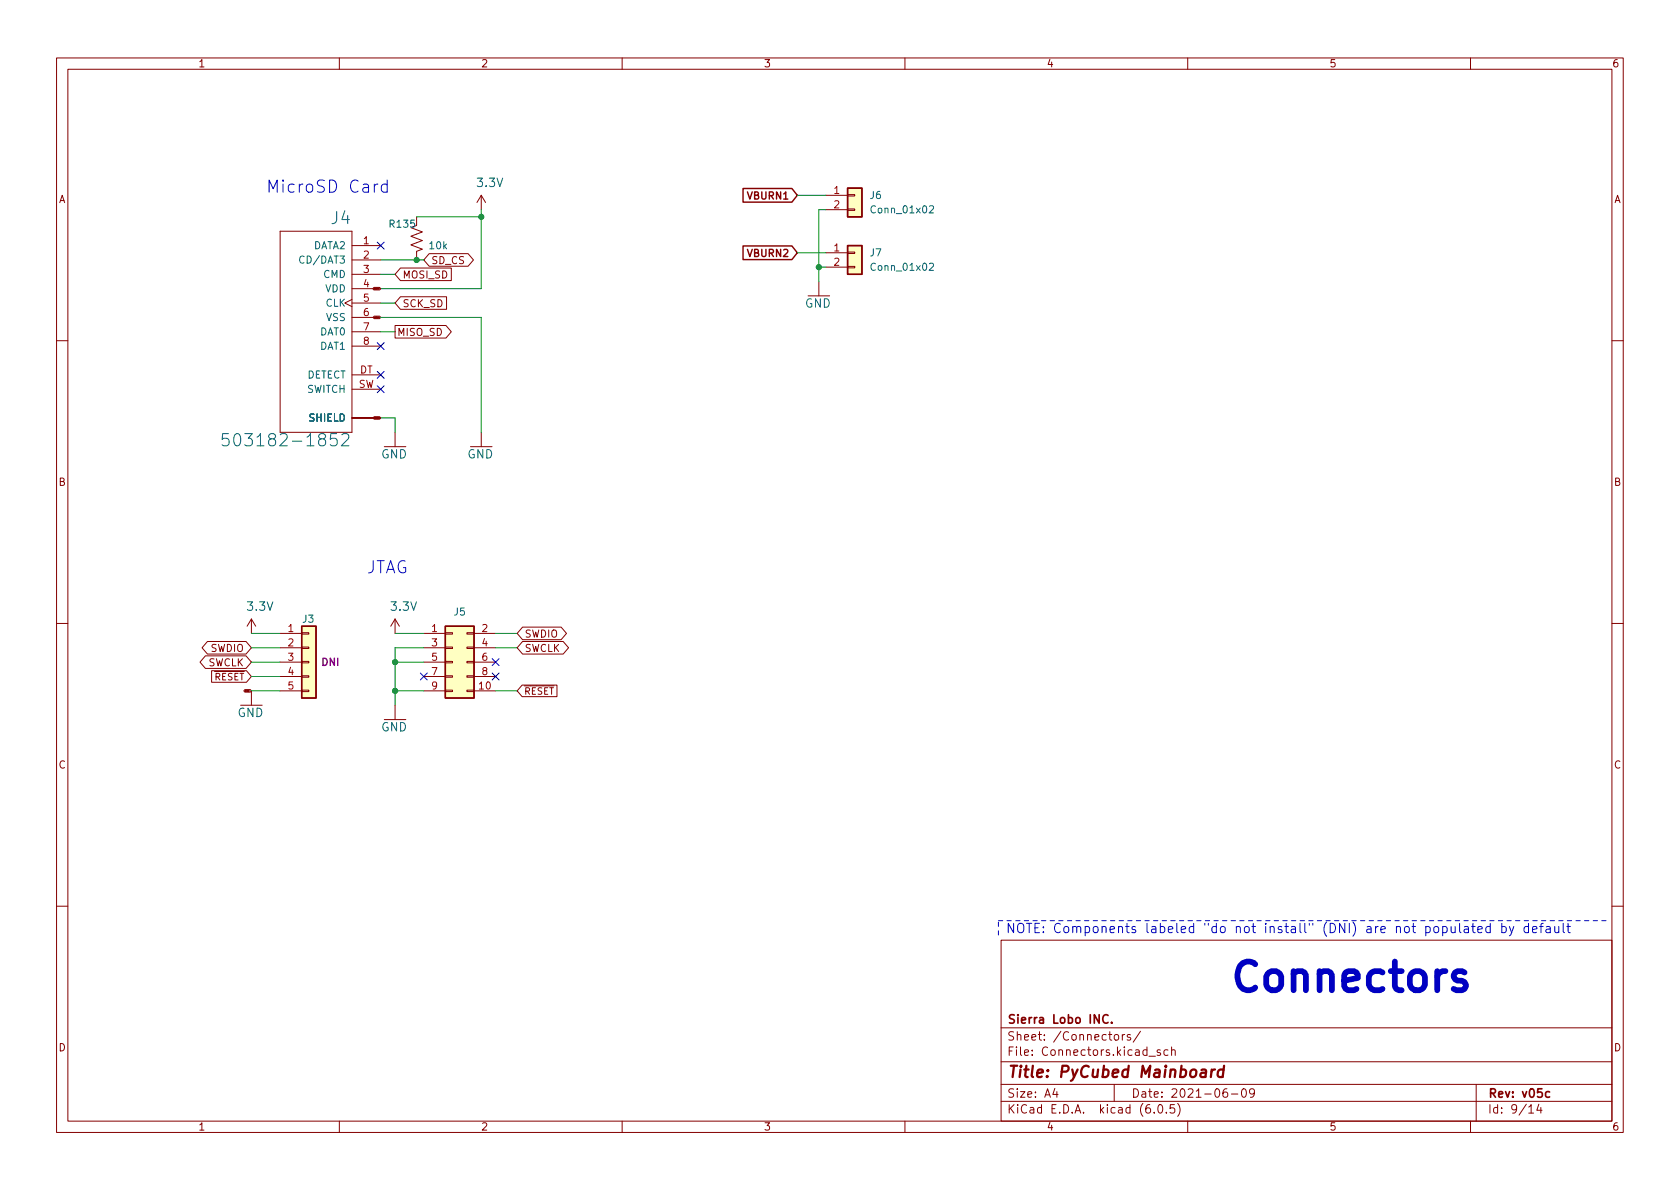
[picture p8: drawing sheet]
<svg xmlns="http://www.w3.org/2000/svg" width="297mm" height="210mm" viewBox="0 0 297 210" stroke-linecap="round" stroke-linejoin="round" font-family="sans-serif">
<g fill="none" stroke="#840000" stroke-width=".18">
<path d="M10 10.2h277v190.1h-277zM12 12.2h273v186.1h-273zM60 10.2v2M110 10.2v2M160 10.2v2M210 10.2v2M260 10.2v2M73.7 39.9l-1.1 .4 2.1 .7-2.1 .8 2.1 .7-2.1 .8 2.1 .8-1 .3v1.6M73.7 38.3v1.3M85.1 34.5v2.6M85.1 34.5l-.8 1.3M85.1 34.5l.8 1.3"/>
<path d="M146 34.5h3.9M146 37.1h3.9M149.9 37h1.2v.2h-1.2zM149.9 34.4h1.2v.3h-1.2zM49.5 40.9h12.7v35.5h-12.7zM62.2 53l-1.2 .6 1.2 .6M62.2 43.4h5.1M62.2 46h5.1M62.2 48.5h5.1M62.2 51h5.1M62.2 53.6h5.1M62.2 56.1h5.1"/>
<path d="M62.2 58.7h5.1M66.1 50.8h1l.2 .2-.2 .3h-1l-.2-.3zM66.2 55.9h.9l.2 .2-.2 .3h-.9l-.2-.3zM66.2 50.9h.2l-.1 .3h-.1M69.8 57.6h9l1 1.1-1 1.1h-9zM70.8 52.5h8.2v2.2h-8.2l-1-1.1zM70.8 47.4h9v2.2h-9l-1-1.1zM75.9 44.9h6.9l.9 1.1-.9 1.1h-6.9l-1-1.1zM142.9 52.3h3.8M144.8 49.8v2.5M146 44.7h3.9M146 47.2h3.9"/>
<path d="M149.9 47.1h1.2v.3h-1.2zM149.9 44.6h1.2v.2h-1.2zM10 60.2h2M62.2 61.2h5.1M62.2 66.3h5.1M62.2 73.9h5.1M62.2 68.8h5.1M66.2 73.7h.9l.2 .2-.2 .2h-.9l-.2-.2zM67.9 79h3.9M69.8 76.4v2.6M83.2 79h3.8M85.1 76.4v2.6"/>
<path d="M285 60.2h2M10 110.2h2M36.3 116h7.2l.9 1.1-.9 1.1h-7.2l-.9-1.1zM36.7 113.4h6.8l.9 1.1-.9 1.2h-6.8l-1-1.2zM37.4 118.6h6.2l.8 1-.8 1.1h-6.2zM44.4 109.5l-.7 1.2M44.4 109.5l.8 1.2M44.4 109.5v2.5M49.5 112h3.8M49.5 114.5h3.8M49.5 117.1h3.8M49.5 119.6h3.8"/>
<path d="M53.3 119.5h1.3v.3h-1.3zM53.3 117h1.3v.2h-1.3zM53.3 114.4h1.3v.3h-1.3zM53.3 111.9h1.3v.2h-1.3zM69.8 109.5l-.7 1.2M69.8 109.5l.8 1.2M69.8 109.5v2.5M74.9 112h3.8M74.9 114.5h3.8M74.9 117.1h3.8M74.9 119.6h3.8M78.7 119.5h1.3v.3h-1.3z"/>
<path d="M78.7 117h1.3v.2h-1.3zM78.7 114.4h1.3v.3h-1.3zM78.7 111.9h1.3v.2h-1.3zM82.5 119.5h1.3v.3h-1.3zM82.5 117h1.3v.2h-1.3zM82.5 114.4h1.3v.3h-1.3zM82.5 111.9h1.3v.2h-1.3zM83.8 112h3.8M83.8 114.5h3.8M83.8 117.1h3.8M83.8 119.6h3.8M92.4 110.9h6.8l1 1.1-1 1.1h-6.8l-1-1.1z"/>
<path d="M92.4 113.4h7.2l.9 1.1-.9 1.2h-7.2l-1-1.2zM285 110.2h2M42.5 124.7h3.9M43.3 121.9h1l.1 .3-.1 .2h-1l-.2-.2zM44.4 122.2v2.5M49.5 122.2h3.8M53.3 122h1.3v.3h-1.3zM67.9 127.2h3.9M69.8 124.7v2.5M74.9 122.2h3.8M78.7 122h1.3v.3h-1.3zM82.5 122h1.3v.3h-1.3z"/>
<path d="M83.8 122.2h3.8M92.3 121.1h6.2v2.1h-6.2l-.9-1zM10 160.2h2M177 166.3h108v32h-108zM285 160.2h2M60 198.3v2M110 198.3v2M160 198.3v2M177 194.8h108M177 191.8h108M177 187.8h108M177 181.8h108"/>
<path d="M186.5 192.5l-.4 1h1M186.9 193v1M197 191.8v3M197.1 183.1l.2-.2 .4 .2 .1 .5-.2 .3h-.3l-.2-.1zM198.4 182.9v1M198.9 182.9l-.3 .1-.2 .2M199.9 183l-.4-.1-.2 .2 .1 .3 .5 .1v.4h-.6M201.6 182.4l-1.2 1.9M203.1 186.8h1.2M204.1 196.7v.1M204.9 195.4l.2-.1a.81 .81 0 0 1 .6 .7 .81 .81 0 0 1-.3 .8h-.2a.81 .81 0 0 1-.6-.6 .81 .81 0 0 1 .3-.8zM205.1 185.7l-.3-.1-.2 .2v.3l.5 .1v.4h-.5"/>
<path d="M206.2 196.7v.1M206.5 185.7l-.4-.1-.3 .3v.4l.1 .3h.6M207.1 185.8l.3-.2 .3 .1 .1 .9M207.1 185.1v1.5M207.6 195.3h-.7v.7l.2-.1 .5 .1 .1 .2-.1 .5-.2 .1-.5-.1M208.2 195.1a1.72 1.72 0 0 1 0 2.3M210 198.3v2M216.9 192.5a.59 .59 0 0 0-.7 .7v.5l.2 .3h.4l.2-.1 .1-.5-.2-.2-.4-.1-.3 .3M217.7 193.5h1.2M219.7 192.6l.2-.1a.81 .81 0 0 1 .5 .7 .81 .81 0 0 1-.3 .8h-.1a.81 .81 0 0 1-.6-.6 .81 .81 0 0 1 .3-.8zM221.8 193.2l-.3 .3-.4-.1-.2-.2 .2-.6 .4-.1 .2 .2a.99 .99 0 0 1-.3 1.3h-.3M260 198.3v2"/>
<path d="M261 191.8v6.5M270.3 195.8l.4-.5v1.5M270.3 196.8h.9M272.1 195.3l-.4 1h.9M272.4 195.8v1"/>
</g>
<path d="M195.9 179.6a.6 .6 0 0 0-.7 0 .6 .6 0 0 0-.2 .7 .56 .56 0 0 0 .3 .6 .56 .56 0 0 0 .6-.1M196.6 180.8v.1M274 193.1l-.4-.1-.3 .3v.4l.1 .3h.6" fill="none" stroke="#840000" stroke-width=".3"/>
<path d="M214.3 189.1l-.2 1.4M214.8 189.1l-.4 .1-.2 .3M216.3 189.2a.66 .66 0 0 0-1 .3v.6l.1 .3 .2 .1 .6-.1M216.4 188.5l-.2 2" fill="none" stroke="#840000" stroke-width=".4"/>
<g fill="#ffffc2" stroke="#ffffc2" stroke-width=".18">
<path d="M149.9 33.3h2.5v5h-2.5z"/>
<path d="M78.7 110.7h5.1v12.7h-5.1z"/>
<path d="M149.9 43.4h2.5v5.1h-2.5z"/>
<path d="M53.3 110.7h2.6v12.7h-2.6z"/>
</g>
<path d="M131.4 33.3h8.6l1 1.2-1 1.2h-8.6zM149.9 33.3h2.5v5h-2.5zM131.4 43.5h8.6l1 1.2-1 1.2h-8.6zM149.9 43.4h2.5v5.1h-2.5zM53.3 110.7h2.6v12.7h-2.6zM78.7 110.7h5.1v12.7h-5.1z" fill="none" stroke="#840000" stroke-width=".25"/>
<path d="M164.3 36.5l.5-.1 .3 .3-.8 1h.8M53.8 45.4a.6 .6 0 0 0-.9 .4 .6 .6 0 0 0 .6 .7l.3-.1M164.3 46.7l.5-.2 .3 .4-.8 .9h.8M40.4 76.7h-1l-.1 1 .3-.2 .7 .1 .2 .3-.1 .7-.3 .2h-.5l-.3-.2M60.4 76.9l.4-.2h.5a.59 .59 0 0 1 .3 .9l-1.3 1.2h1.4" fill="none" stroke="#006464" stroke-width=".18"/>
<path d="M259 172l-.5-.3h-.8l-.4 .3-.3 .5 .3 .7 .4 .2h.8l.5 .3 .2 .4-.2 .8-.5 .2h-1l-.5-.2" fill="none" stroke="#0000c2" stroke-width="1"/>
<g fill="none" stroke="#0000c2" stroke-width=".18">
<path d="M66.8 32.6a.55 .55 0 0 0-.6 .4M68.5 32.7l-.7-.1-.4 .4v.6l.2 .3 .2 .1 .7-.1M68.5 31.8v2.2M258.1 163.3v1.4l.2 .2M258.9 163.9h.7v1M259.6 164.2l-.5 .1a.32 .32 0 0 0-.3 .3 .32 .32 0 0 0 .3 .3h.5M260.2 163.8h.6M260.4 163.3v1.4l.1 .2h.3M261.3 164.4l.8-.2-.1-.3-.5-.1-.2 .3 .1 .8h.6M263.5 163.9l-.5-.1-.3 .3v.5l.2 .3h.6M263.5 163.3v1.6M265.5 163.9l.5-.1 .3 .3v.5l-.1 .3h-.7"/>
<path d="M265.5 163.3v1.6M266.9 163.8l.4 1.1M267.7 163.8l-.6 1.5-.2 .2M270.3 163.9l-.5-.1-.3 .3v.5l.1 .3h.7M270.3 163.3v1.6M271 164.4l.7-.2v-.3l-.5-.1-.2 .3v.8h.7M272.2 163.8h.6M272.8 163.3l-.3 .1v.1v1.4M273.4 163.9h.6l.1 1M274.1 164.2l-.5 .1a.32 .32 0 0 0-.3 .3 .32 .32 0 0 0 .3 .3h.5M274.9 163.8l.1 1.1h.4l.2-.1M275.6 163.8v1.1"/>
<path d="M276.4 163.3v1.4l.2 .2M277 163.8h.6M277.3 163.3v1.4v.2h.3"/>
</g>
<path d="M176.5 165.3v-2.5M176.5 162.8h108" fill="none" stroke="#0000c2" stroke-width=".18" stroke-dasharray=".8 .8"/>
<g fill="none" stroke="#009600" stroke-width=".18">
<path d="M73.7 38.3h11.4M85.1 37.1v13.9h-17.8M141 34.5h5M146 37.1h-1.2v12.7M67.3 46h7.6M67.3 58.7h2.5M67.3 56.1h17.8v20.3M67.3 53.6h2.5M67.3 48.5h2.5M141 44.7h5M144.8 47.2h1.2M67.3 73.9h2.5v2.5"/>
<path d="M44.4 112h5.1M44.4 114.5h5.1M44.4 117.1h5.1M44.4 119.6h5.1M69.8 112h5.1M69.8 117.1h5.1M74.9 114.5h-5.1v10.2M87.6 112h3.8M87.6 114.5h3.8M44.4 122.2h5.1M69.8 122.2h5.1M87.6 122.2h3.8"/>
</g>
<g fill="none" stroke="#000084" stroke-width=".18">
<path d="M66.7 42.8l1.2 1.2M67.9 42.8l-1.2 1.2M66.7 60.6l1.2 1.2M66.7 68.2l1.2 1.2M66.7 65.7l1.2 1.2M67.9 60.6l-1.2 1.2M67.9 68.2l-1.2 1.2M67.9 65.7l-1.2 1.2M74.3 119l1.2 1.2M75.5 119l-1.2 1.2M87 119l1.2 1.2M87 116.5l1.2 1.2"/>
<path d="M88.2 119l-1.2 1.2M88.2 116.5l-1.2 1.2"/>
</g>
<g fill="#009600" stroke="#009600" stroke-width=".18">
<circle cx="69.8" cy="117.1" r=".46"/>
<circle cx="69.8" cy="122.2" r=".46"/>
<circle cx="85.1" cy="38.3" r=".46"/>
<circle cx="144.8" cy="47.2" r=".46"/>
<circle cx="73.7" cy="46" r=".46"/>
</g>
<text font-size="7.1" fill="#0000c2" x="217.2" y="175.4">Connectors</text>
<g font-size="3" fill="#0000c2">
<text x="47" y="34.1">MicroSD Card</text>
<text x="64.8" y="101.4">JTAG</text>
</g>
<g font-size="3" fill="#006464">
<text x="58.6" y="39.6">J4</text>
<text x="41.6" y="78.9">503182-1852</text>
</g>
<text font-size="2.8" fill="#840000" x="178" y="190.6">Title: PyCubed Mainboard</text>
<text font-size="2.3" fill="#0000c2" x="177.8" y="165">NOTE: Components labeled &quot;do not install&quot; (DNI) are not populated by default</text>
<g font-size="2.1" fill="#006464">
<text x="84.4" y="33.1">3.3V</text>
<text x="142.3" y="54.4">GND</text>
<text x="67.4" y="81.1">GND</text>
<text x="82.6" y="81.1">GND</text>
<text x="43.8" y="108">3.3V</text>
<text x="69.2" y="108">3.3V</text>
<text x="42" y="126.8">GND</text>
<text x="67.4" y="129.3">GND</text>
</g>
<g font-size="2.1" fill="#840000">
<text x="178" y="184">Sheet: /Connectors/</text>
<text x="178" y="181">Sierra Lobo INC.</text>
<text x="178" y="186.7">File: Connectors.kicad_sch</text>
<text x="178" y="196.9">KiCad E.D.A. kicad (6.0.5)</text>
<text x="178" y="194.1">Size: A4</text>
<text x="200" y="194.1">Date: 2021-06-09</text>
<text x="263" y="194.1">Rev: v05c</text>
<text x="263" y="196.9">Id: 9/14</text>
</g>
<g font-size="1.8" fill="#840000">
<text x="35" y="11.9">1</text>
<text x="85" y="11.9">2</text>
<text x="135" y="11.9">3</text>
<text x="185" y="11.9">4</text>
<text x="235" y="11.9">5</text>
<text x="285" y="11.9">6</text>
<text x="10.3" y="35.9">A</text>
<text x="132.4" y="35.3">VBURN1</text>
<text x="285.3" y="35.9">A</text>
<text x="76.2" y="46.7">SD_CS</text>
<text x="132.4" y="45.4">VBURN2</text>
<text x="71.1" y="49.2">MOSI_SD</text>
<text x="70.2" y="59.4">MISO_SD</text>
<text x="71.1" y="54.3">SCK_SD</text>
<text x="10.3" y="85.9">B</text>
<text x="285.3" y="85.9">B</text>
<text x="92.7" y="112.7">SWDIO</text>
<text x="36.7" y="117.8">SWCLK</text>
<text x="37.2" y="115.3">SWDIO</text>
<text x="92.7" y="115.3">SWCLK</text>
<text x="10.3" y="135.9">C</text>
<text x="285.3" y="135.9">C</text>
<text x="10.3" y="185.9">D</text>
<text x="285.3" y="185.9">D</text>
<text x="35" y="199.9">1</text>
<text x="85" y="199.9">2</text>
<text x="135" y="199.9">3</text>
<text x="185" y="199.9">4</text>
<text x="235" y="199.9">5</text>
<text x="285" y="199.9">6</text>
</g>
<g font-size="1.8" fill="#a90000">
<text x="147.5" y="34.3">1</text>
<text x="147.5" y="36.8">2</text>
<text x="64.3" y="43.2">1</text>
<text x="64.3" y="45.7">2</text>
<text x="147.5" y="44.4">1</text>
<text x="147.5" y="47">2</text>
<text x="64.3" y="48.3">3</text>
<text x="64.3" y="50.8">4</text>
<text x="64.3" y="53.3">5</text>
<text x="64.3" y="55.9">6</text>
<text x="64.3" y="58.4">7</text>
<text x="64.3" y="61">8</text>
<text x="63.3" y="68.6">SW</text>
<text x="63.6" y="66">DT</text>
<text x="50.9" y="111.8">1</text>
<text x="76.3" y="111.8">1</text>
<text x="85.2" y="111.8">2</text>
<text x="50.9" y="114.3">2</text>
<text x="50.9" y="116.8">3</text>
<text x="50.9" y="119.4">4</text>
<text x="76.3" y="114.3">3</text>
<text x="76.3" y="116.8">5</text>
<text x="76.3" y="119.4">7</text>
<text x="85.2" y="114.3">4</text>
<text x="85.2" y="116.8">6</text>
<text x="85.2" y="119.4">8</text>
<text x="50.9" y="121.9">5</text>
<text x="76.3" y="121.9">9</text>
<text x="84.7" y="121.9">10</text>
</g>
<g font-size="1.8" fill="#006464">
<text x="153.9" y="35.2">J6</text>
<text x="69" y="40.3">R135</text>
<text x="154.3" y="37.7">Conn_01x02</text>
<text x="53.5" y="46.6">CD/DAT3</text>
<text x="55.3" y="44.1">DATA2</text>
<text x="76" y="44.1">10k</text>
<text x="153.9" y="45.3">J7</text>
<text x="154.3" y="47.9">Conn_01x02</text>
<text x="57.2" y="49.1">CMD</text>
<text x="57.5" y="51.7">VDD</text>
<text x="56.6" y="59.3">DAT0</text>
<text x="57.6" y="54.2">CLK</text>
<text x="57.7" y="56.8">VSS</text>
<text x="56.6" y="61.8">DAT1</text>
<text x="54.1" y="66.9">DETECT</text>
<text x="54.2" y="69.5">SWITCH</text>
<text x="54.7" y="74.5">SHIELD</text>
<text x="53.5" y="110.1">J3</text>
<text x="80.3" y="108.8">J5</text>
</g>
<text font-size="1.8" fill="#840084" x="56.9" y="117.7">DNI</text>
<g font-size="1.6" fill="#840000">
<text x="36.6" y="120.3">~{RESET}</text>
<text x="92.6" y="122.8">~{RESET}</text>
</g>
<g font-size=".4" fill="#840000">
<text x="66.3" y="51.2">3.3V</text>
<text x="66.3" y="56.3">GND</text>
<text x="66.3" y="74.1">GND</text>
<text x="43.4" y="122.3">GND</text>
</g>
</svg>
